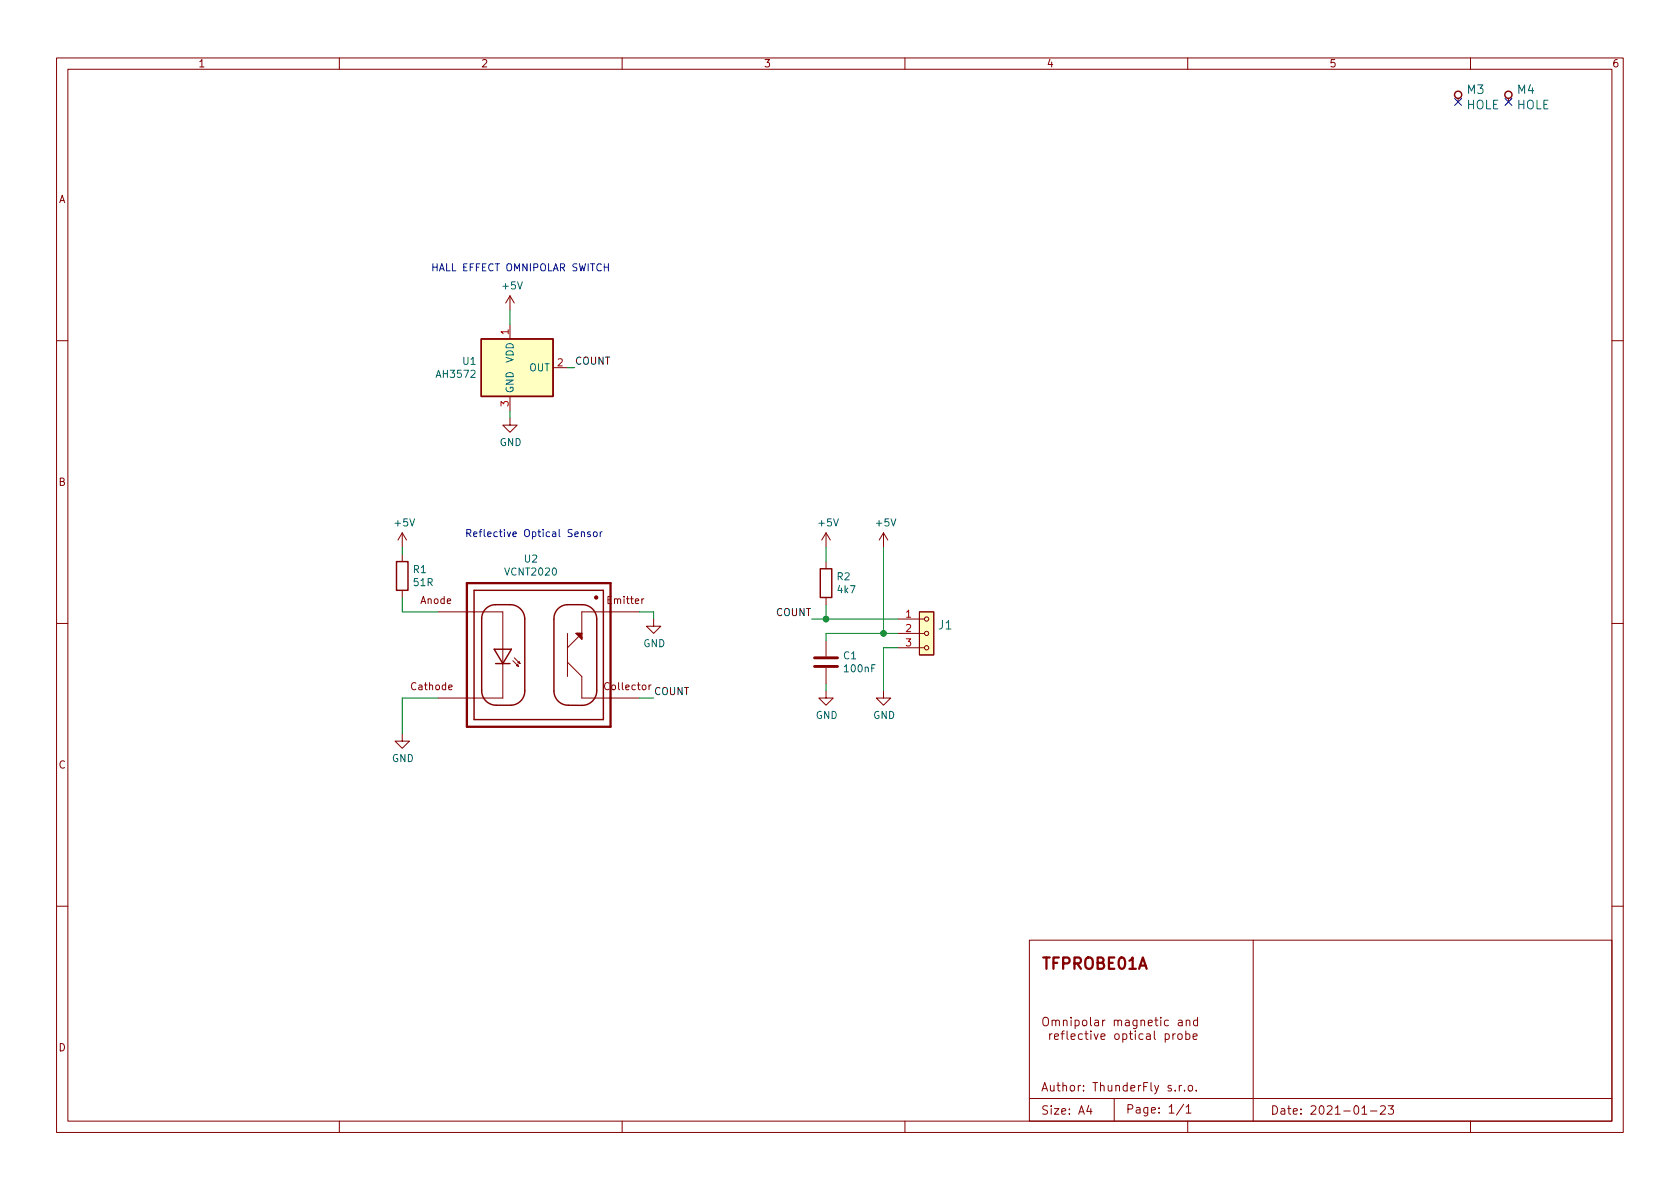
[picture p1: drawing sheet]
<svg xmlns="http://www.w3.org/2000/svg" width="297mm" height="210mm" viewBox="0 0 297 210" stroke-linecap="round" stroke-linejoin="round" font-family="sans-serif">
<g fill="none" stroke="#840000" stroke-width=".18">
<path d="M10 10.2h277v190.1h-277zM12 12.2h273v186.1h-273zM60 10.2v2M110 10.2v2M160 10.2v2M210 10.2v2M257.8 17.4v.6M260 10.2v2M266.7 17.4v.6M90.2 52.3v2.6M90.2 57.4v2.5M90.2 52.3l-.8 1.3"/>
<path d="M90.2 52.3l.7 1.3M10 60.2h2M90.2 73.9v1.3h1.2l-1.2 1.2-1.3-1.2h1.3M90.2 70.1v2.5M97.8 65h2.5M285 60.2h2M71.1 94.2v2.6M71.1 98v1.3M71.1 94.2l-.7 1.3M71.1 94.2l.8 1.3M146 94.2v2.6M146 99.3v1.3"/>
<path d="M146 94.2l-.7 1.3M146 94.2l.8 1.3M156.2 94.2l-.8 1.3M156.2 94.2v2.6M156.2 94.2l.8 1.3M10 110.2h2M71.1 104.4v1.3M77.5 108.2h11.4v15.2h-11.4M90.7 116.8l1 1.1M90.9 116.3l1 1M91.3 117.7l.2-.2 .2 .4zM91.6 117.2l.2-.2 .1 .3z"/>
<path d="M100.3 117.1l2.6 2.5v3.8h10.1M100.3 112v7.6M102.4 112h.2v.3M113 108.2h-10.1v3.8l-2.6 2.5M113.8 105.9l-.3 .2M115.6 109.5v1.2h1.2l-1.2 1.3-1.3-1.3h1.3M146 105.7v1.2M146 113.3v2.8M146 118.1v2.8M158.7 114.5h4.7M158.7 112h4.7M158.7 109.5h4.7"/>
<path d="M162.6 108.2h2.5v7.6h-2.5zM285 110.2h2M71.1 129.8v1.3h1.3l-1.3 1.2-1.3-1.2h1.3M114.8 121.1v.9M115.1 121.1l-.3 .3M146 122.2v1.2h1.3l-1.3 1.3-1.2-1.3h1.2M156.2 122.2v1.2h1.3l-1.3 1.3-1.3-1.3h1.3M10 160.2h2M182 166.3h103v32h-103zM184.6 180a.5 .5 0 0 1 .5-.1 .5 .5 0 0 1 .3 .5v.5a.5 .5 0 0 1-.5 .5 .5 .5 0 0 1-.5-.5v-.5zM189.4 179.9v.1M192.8 179.9v1.3l.2 .2"/>
<path d="M204.4 179.9v1.3l.3 .2M205.2 179.9v.1M211.7 179.9v1.5M221.6 166.3v32M285 160.2h2M60 198.3v2M110 198.3v2M160 198.3v2M182 194.3h103M185.6 182.8v1M186 180.5l.2-.1 .4 .1 .1 .9M186 182.8l-.3 .1-.1 .2"/>
<path d="M186 180.4v1M186.5 183.3l.7-.1-.1-.3-.4-.1-.2 .2v.7h.6M186.7 180.6l.2-.2 .3 .1 .1 .9M187.6 182.8h.6M188 180.5l.2-.1 .4 .1 .1 .9M188 180.4v1M188.2 182.3l-.4 .2v1.3M188.7 182.3v1.3l.2 .2M189.4 183.3l.7-.1-.1-.3-.4-.1-.2 .2 .1 .7h.5M189.4 180.4v1M190.1 180.5l.4-.1 .3 .3v.4l-.1 .2h-.6M190.1 180.4v1.5"/>
<path d="M191.4 182.9l-.4-.1-.3 .3v.4l.1 .2h.6M191.5 180.5l.2-.1 .4 .1 .1 .6-.2 .2-.3 .1-.2-.1zM191.8 182.8h.6M192 182.3v1.3l.4 .2M192.5 195.5l-.4 1h1M192.9 196v1M192.9 182.3v.2M192.9 182.8v1M193.5 182.8l.3 1 .4-1M193.6 180.5h.6v.9M194.2 180.8h-.5a.29 .29 0 0 0-.2 .3 .29 .29 0 0 0 .2 .3l.5-.1M194.7 183.3l.7-.1-.1-.3-.4-.1-.2 .2v.7h.6"/>
<path d="M195 180.4v1M195.4 180.4l-.3 .1-.1 .2M197 194.3v4M197 180.5l.2-.1 .4 .1 .1 .9M197 180.4v1M197.2 182.9l.4-.1 .3 .3v.4l-.3 .3-.4-.1-.1-.2v-.4zM197.7 180.6l.2-.2 .3 .1 .1 .9M198.5 182.9l.5-.1 .2 .3v.4l-.1 .2h-.6M198.5 182.8v1.5M199 180.5h.6l.1 .9M199.7 180.8h-.5a.29 .29 0 0 0-.3 .3 .29 .29 0 0 0 .3 .3l.5-.1M199.7 182.8h.5"/>
<path d="M199.9 182.3v1.3l.3 .2M200.7 182.3v.2M200.7 182.8v1M201 180.4v1.2l-.3 .3-.3-.1M201 180.5l-.4-.1-.3 .3v.4l.2 .2h.5M201.7 180.5l.3-.1 .3 .1 .1 .9M201.7 180.4v1M202.1 182.9l-.4-.1-.3 .3v.4l.1 .2h.6M202.7 182.9h.6l.1 .9M203 180.9l.7-.1v-.3l-.5-.1-.2 .2 .1 .7h.6M203.4 183.2h-.5a.29 .29 0 0 0-.2 .3 .29 .29 0 0 0 .2 .3l.5-.1M204.1 182.3v1.3l.2 .2"/>
<path d="M204.2 180.4h.5M205.2 180.4v1M206 182.9l.5-.1 .2 .3v.4l-.1 .2h-.6M206 182.8v1.5M206.6 180.5l-.4-.1-.3 .3v.4l.1 .2h.6M207.4 182.8v1M207.8 192.8v.1M207.8 182.8l-.3 .1-.1 .2M208.3 183l.2-.2 .5 .2v.5l-.1 .2-.4 .1-.2-.1zM208.4 180.5h.6v.9M208.5 191.9v1M208.9 191.9l-.3 .1-.1 .2"/>
<path d="M209 180.8h-.5a.29 .29 0 0 0-.2 .3 .29 .29 0 0 0 .2 .3l.5-.1M209.3 195.3l-1.3 1.9M209.4 192.8v.1M209.7 182.9l.4-.1 .3 .3v.4l-.2 .2h-.5M209.7 182.3v1.5M209.7 195.8l.4-.5v1.5M209.7 196.8h.9M209.7 180.5l.3-.1 .3 .1 .1 .9M209.7 180.4v1M210 198.3v2M210.2 192l.4-.1 .3 .3v.4l-.3 .3h-.4l-.1-.3v-.4zM211 183.3l.7-.1-.1-.3-.4-.1-.2 .2v.7h.6"/>
<path d="M211.5 192.8v.1M211.7 180.5l-.4-.1-.3 .3v.4l.2 .2h.5M240.8 197h.9M242.3 196.5h1.2M244.1 195.7l.6-.2 .2 .2 .1 .3-1 1h1M245.5 195.5h.9l-.5 .6 .4 .1v.7l-.2 .1h-.4l-.2-.1M260 198.3v2"/>
<circle cx="163.8" cy="114.5" r=".38"/>
<circle cx="163.8" cy="112" r=".38"/>
<circle cx="163.8" cy="109.5" r=".38"/>
</g>
<g fill="none" stroke="#840000" stroke-width=".25">
<path d="M85.1 59.9h12.7v10.2h-12.7zM70.1 99.3h2v5.1h-2zM83.8 104.4h22.9v22.8h-22.9zM85.9 107.7a2.46 2.46 0 0 1 1.7-.8h2.6a2.57 2.57 0 0 1 2.6 2.5v12.7a2.52 2.52 0 0 1-2.5 2.6h-2.6a2.57 2.57 0 0 1-2.5-2.6v-12.7a2.46 2.46 0 0 1 .7-1.7zM87.4 114.8h3l-1.5 2.5zM87.6 117.3h2.6M101.9 112h1v1zM102.1 112l.8 .8M102.4 112.3h.2v.2M105.5 109.5a2.57 2.57 0 0 0-2.6-2.6h-2.6a2.47 2.47 0 0 0-2.4 2.6v12.7a2.51 2.51 0 0 0 2.6 2.5h2.4a2.59 2.59 0 0 0 2.6-2.5v-12.7M145 100.6h2.1v5.1h-2.1z"/>
<circle cx="257.8" cy="16.8" r=".63"/>
<circle cx="266.7" cy="16.8" r=".63"/>
<circle cx="105.4" cy="105.7" r=".25"/>
<circle cx="105.4" cy="105.7" r=".13"/>
</g>
<path d="M144 117.9h4.1M144 116.3h4.1" fill="none" stroke="#840000" stroke-width=".51"/>
<g fill="#ffffc2" stroke="#ffffc2" stroke-width=".18">
<path d="M162.6 108.2h2.5v7.6h-2.5z"/>
<path d="M85.1 59.9h12.7v10.2h-12.7z"/>
</g>
<path d="M82.5 103.1h25.4v25.4h-25.4z" fill="none" stroke="#840000" stroke-width=".41"/>
<path d="M76.5 46.6v1.3M76.5 47.2h.8M82.5 94.3l.6-.1 .2-.1-.1-.4-.7-.1v1.3M82.8 94.3l.5 .6M83.7 94.5l.6-.1v-.3h-.4l-.2 .1 .1 .6h.5M84.7 94.1h.5M106.1 94.1v.8M106.5 94.1l-.4 .2" fill="none" stroke="#0000c2" stroke-width=".18"/>
<g fill="none" stroke="#009600" stroke-width=".18">
<path d="M90.2 54.9v2.5M90.2 72.6v1.3M100.3 65h1.3M71.1 96.8v1.2M146 96.8v2.5M156.2 96.8v15.2M71.1 105.7v2.5h6.4M113 108.2h2.6v1.3M143.5 109.5h15.2M146 106.9v2.6M158.7 112h-12.7v1.3M158.7 114.5h-2.5v7.7"/>
<path d="M77.5 123.4h-6.4v6.4M113 123.4h2.6M146 120.9v1.3"/>
</g>
<path d="M257.2 17.4l1.2 1.2M258.4 17.4l-1.2 1.2M266.1 17.4l1.2 1.2M267.3 17.4l-1.2 1.2" fill="none" stroke="#000084" stroke-width=".18"/>
<g fill="#009600" stroke="#009600" stroke-width=".18">
<circle cx="156.2" cy="112" r=".51"/>
<circle cx="146.1" cy="109.5" r=".51"/>
</g>
<text font-size="2.8" fill="#840000" x="184" y="171.4">TFPROBE01A</text>
<g font-size="2.1" fill="#006464">
<text x="259.4" y="16.6">M3</text>
<text x="268.3" y="16.6">M4</text>
<text x="259.3" y="19.3">HOLE</text>
<text x="268.1" y="19.3">HOLE</text>
<text x="166" y="111.3">J1</text>
</g>
<g font-size="2.1" fill="#840000">
<text x="184" y="193">Author: ThunderFly s.r.o.</text>
<text x="184" y="197.1">Size: A4</text>
<text x="199" y="196.9">Page: 1/1</text>
<text x="224.6" y="197.1">Date: 2021-01-23</text>
</g>
<g font-size="1.8" fill="#840000">
<text x="35" y="11.9">1</text>
<text x="85" y="11.9">2</text>
<text x="135" y="11.9">3</text>
<text x="185" y="11.9">4</text>
<text x="235" y="11.9">5</text>
<text x="285" y="11.9">6</text>
<text x="10.3" y="35.9">A</text>
<text x="10.3" y="85.9">B</text>
<text x="74.4" y="106.8">Anode</text>
<text x="107.5" y="106.8">Emitter</text>
<text x="72.8" y="122">Cathode</text>
<text x="107.1" y="122">Collector</text>
<text x="10.3" y="135.9">C</text>
<text x="10.3" y="185.9">D</text>
</g>
<g font-size="1.8" fill="#0000c2">
<text x="77.1" y="48">HALL EFFECT OMNIPOLAR SWITCH</text>
<text x="85.3" y="95">Reflective Optical Sensor</text>
</g>
<g font-size="1.8" fill="#006464">
<text x="88.9" y="51.2">+5V</text>
<text x="81.8" y="64.5">U1</text>
<text x="90.8" y="64.2" transform="rotate(-90 90.8 64.2)">VDD</text>
<text x="93.5" y="65.7">OUT</text>
<text x="77.4" y="66.8">AH3572</text>
<text x="90.8" y="69.6" transform="rotate(-90 90.8 69.6)">GND</text>
<text x="88.3" y="78.9">GND</text>
<text x="69.9" y="93.1">+5V</text>
<text x="144.8" y="93.1">+5V</text>
<text x="155" y="93.1">+5V</text>
<text x="73.1" y="101.3">R1</text>
<text x="89.5" y="101.8">VCNT2020</text>
<text x="92.7" y="99.5">U2</text>
<text x="73.2" y="103.6">51R</text>
<text x="148" y="102.6">R2</text>
<text x="148.2" y="104.9">4k7</text>
<text x="113.7" y="114.4">GND</text>
<text x="149.2" y="116.6">C1</text>
<text x="149.4" y="118.9">100nF</text>
<text x="144.2" y="127.1">GND</text>
<text x="154.4" y="127.1">GND</text>
<text x="69.3" y="134.7">GND</text>
</g>
<g font-size="1.8" fill="#a90000">
<text x="89.9" y="59.2" transform="rotate(-90 89.9 59.2)">1</text>
<text x="98.6" y="64.8">2</text>
<text x="89.9" y="71.9" transform="rotate(-90 89.9 71.9)">3</text>
<text x="160.2" y="109.2">1</text>
<text x="160.2" y="111.8">2</text>
<text x="160.2" y="114.3">3</text>
</g>
<g font-size="1.8" fill="#0f0f0f">
<text x="101.6" y="64.5">COUNT</text>
<text x="137.2" y="108.9">COUNT</text>
<text x="115.6" y="122.9">COUNT</text>
</g>
</svg>
